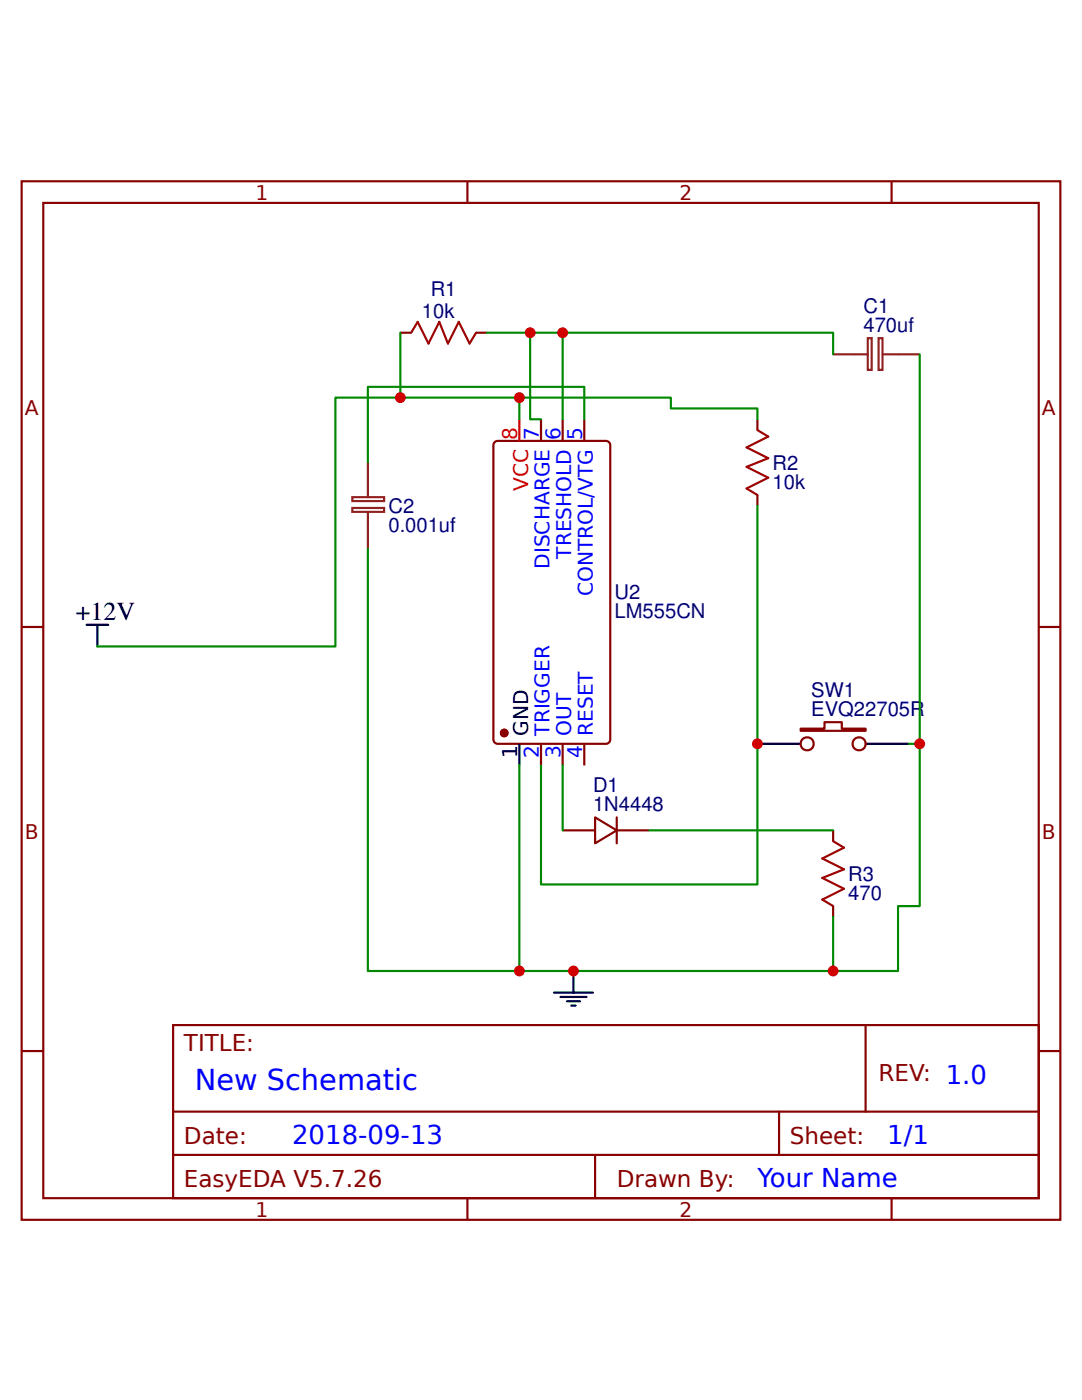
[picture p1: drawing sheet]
<svg xmlns="http://www.w3.org/2000/svg" width="216mm" height="279mm" viewBox="0 0 216 279" stroke-linecap="round" stroke-linejoin="round" font-family="sans-serif">
<g fill="none" stroke="#800" stroke-width=".43">
<path d="M4.3 36.2h207.3v207.2h-207.3zM93.3 36.2v4.3M177.9 36.2v4.3M8.6 40.5h198.7v198.6h-198.7zM79.9 66.4h2.1M95 66.4h2.2M98.7 88.2l.6-.2h21.6a.86 .86 0 0 1 .9 .9v58.7a.86 .86 0 0 1-.9 .8h-21.6a.86 .86 0 0 1-.8-.8v-58.7zM107.9 83.7v4.3M112.3 83.7v4.3M116.6 83.7v4.3M151.1 83.7v2.1M151.1 98.8v2.1"/>
<path d="M4.3 125.1h4.3M207.3 125.1h4.3M107.9 148.4v4.4M112.3 148.4v4.4M116.6 148.4v4.4M159.8 145.4h4.7v-1.3h3.5v1.3h4.7v.5h-12.9zM112.3 165.7h6.4M118.7 163.1l4.4 2.6-4.4 2.6zM123.1 163.1v5.2M123.1 165.7h6.4M166.2 165.7v2.2M166.2 180.8v2.2"/>
<path d="M4.3 209.8h4.3M34.5 204.6h172.8v34.5h-172.8zM172.7 204.6v17.2M207.3 209.8h4.3M34.5 221.8h172.8M34.5 230.5h172.8M93.3 239.1v4.3M118.7 230.5v8.6M155.4 221.8v8.7M177.9 239.1v4.3"/>
<circle cx="161.1" cy="148.5" r="1.31"/>
<circle cx="171.4" cy="148.5" r="1.31"/>
</g>
<path d="M82 66.4l1.3-2.2 2.2 4.4 2.2-4.4 1.7 4.4 2.1-4.4 2.2 4.4 1.3-2.2M151.1 85.8l2.2 1.3-4.3 2.2 4.3 2.1-4.3 1.8 4.3 2.1-4.3 2.2 2.1 1.3M166.2 167.9l2.2 1.3-4.3 2.1 4.3 2.2-4.3 1.7 4.3 2.2-4.3 2.1 2.1 1.3" fill="none" stroke="#a00000" stroke-width=".43"/>
<path d="M166.2 70.7h7M173.2 67.5h.7v6.3h-.7zM175.3 67.5h.8v6.3h-.8zM176.2 70.7h7.3M70.3 99.2h6.3v.8h-6.3zM73.4 92.3v6.9M70.3 101.4h6.3v.8h-6.3zM73.4 102.2v7.4" fill="none" stroke="#8d2323" stroke-width=".43"/>
<path d="M17.3 124.7h4.3M19.4 124.7v4.3M103.6 148.4v4.4M151.1 148.4h8.7M172.7 148.4h8.7M110.5 198.1h7.8M111.8 199h5.2M113.1 199.8h2.6M114.4 193.8v4.3M114 200.7h.9" fill="none" stroke="#000" stroke-width=".43"/>
<circle cx="100.6" cy="146.3" r=".65" fill="#800" stroke="#800" stroke-width=".43"/>
<path d="M103.6 83.7v4.3" fill="none" stroke="#f00" stroke-width=".43"/>
<g fill="none" stroke="#080" stroke-width=".43">
<path d="M79.9 66.4v13M97.2 66.4h8.6M103.6 79.4h30.3v2.1h17.2v2.2M112.3 66.4h53.9v4.3M183.5 70.7v110.1h-4.3v13h-105.8v-84.2M103.6 83.7v-4.3h-36.7v49.6h-47.5M107.9 83.7h-2.1v-17.3h6.5v17.3M116.6 83.7v-6.5h-43.2v15.1M151.1 100.9v75.6h-43.2v-23.7M103.6 152.8v41M112.3 152.8v12.9M181.4 148.4h2.1"/>
<path d="M129.5 165.7h36.7M166.2 183v10.8"/>
</g>
<g fill="#c00">
<circle cx="112.3" cy="66.4" r="1.08"/>
<circle cx="151.1" cy="148.4" r="1.08"/>
<circle cx="166.2" cy="193.8" r="1.08"/>
<circle cx="79.9" cy="79.4" r="1.08"/>
<circle cx="105.8" cy="66.4" r="1.08"/>
<circle cx="103.6" cy="79.4" r="1.08"/>
<circle cx="114.4" cy="193.8" r="1.08"/>
<circle cx="183.5" cy="148.4" r="1.08"/>
<circle cx="103.6" cy="193.8" r="1.08"/>
</g>
<text font-size="5.8" fill="#00f" x="38.9" y="217.5">New Schematic</text>
<text font-size="5.2" x="15.1" y="123.8">+12V</text>
<g font-size="5.2" fill="#00f">
<text x="58.3" y="228.3">2018-09-13</text>
<text x="177" y="228.3">1/1</text>
<text x="151.1" y="237">Your Name</text>
</g>
<g font-size="4.6" fill="#800">
<text x="36.7" y="209.8">TITLE:</text>
<text x="175.3" y="215.8">REV: 1.0</text>
<text x="36.7" y="228.3">Date:</text>
<text x="157.6" y="228.3">Sheet:</text>
<text x="36.7" y="237">EasyEDA V5.7.26</text>
<text x="123.1" y="237">Drawn By:</text>
</g>
<g font-size="4" fill="#800">
<text x="51" y="39.8">1</text>
<text x="135.6" y="39.8">2</text>
<text x="5" y="82.8">A</text>
<text x="207.9" y="82.8">A</text>
<text x="5" y="167.4">B</text>
<text x="207.9" y="167.4">B</text>
<text x="51" y="242.8">1</text>
<text x="135.6" y="242.8">2</text>
</g>
<g font-size="4" fill="#000080">
<text x="85.9" y="59.2">R1</text>
<text x="84.2" y="63.5">10k</text>
<text x="172.3" y="62.4">C1</text>
<text x="172.3" y="66.2">470uf</text>
<text x="154.2" y="93.7">R2</text>
<text x="154.2" y="97.5">10k</text>
<text x="77.5" y="106.1">0.001uf</text>
<text x="77.5" y="102.3">C2</text>
<text x="122.6" y="119.6">U2</text>
<text x="122.6" y="123.4">LM555CN</text>
<text x="161.9" y="142.8">EVQ22705R</text>
<text x="161.9" y="139">SW1</text>
<text x="118.3" y="158">D1</text>
<text x="118.3" y="161.8">1N4448</text>
<text x="169.3" y="179.5">470</text>
<text x="169.3" y="175.7">R3</text>
</g>
<g font-size="4" fill="#f00">
<text x="103.2" y="87.8" transform="rotate(-90 103.2 87.8)">8</text>
<text x="105.4" y="98" transform="rotate(-90 105.4 98)">VCC</text>
</g>
<g font-size="4" fill="#00f">
<text x="107.5" y="87.8" transform="rotate(-90 107.5 87.8)">7</text>
<text x="111.8" y="87.8" transform="rotate(-90 111.8 87.8)">6</text>
<text x="116.2" y="87.8" transform="rotate(-90 116.2 87.8)">5</text>
<text x="109.7" y="113.5" transform="rotate(-90 109.7 113.5)">DISCHARGE</text>
<text x="114" y="111.5" transform="rotate(-90 114 111.5)">TRESHOLD</text>
<text x="118.3" y="119" transform="rotate(-90 118.3 119)">CONTROL/VTG</text>
<text x="109.7" y="146.8" transform="rotate(-90 109.7 146.8)">TRIGGER</text>
<text x="114" y="146.8" transform="rotate(-90 114 146.8)">OUT</text>
<text x="118.3" y="146.8" transform="rotate(-90 118.3 146.8)">RESET</text>
<text x="107.5" y="151.2" transform="rotate(-90 107.5 151.2)">2</text>
<text x="111.8" y="151.2" transform="rotate(-90 111.8 151.2)">3</text>
<text x="116.2" y="151.2" transform="rotate(-90 116.2 151.2)">4</text>
</g>
<g font-size="4">
<text x="105.4" y="146.8" transform="rotate(-90 105.4 146.8)">GND</text>
<text x="103.2" y="151.2" transform="rotate(-90 103.2 151.2)">1</text>
</g>
</svg>
